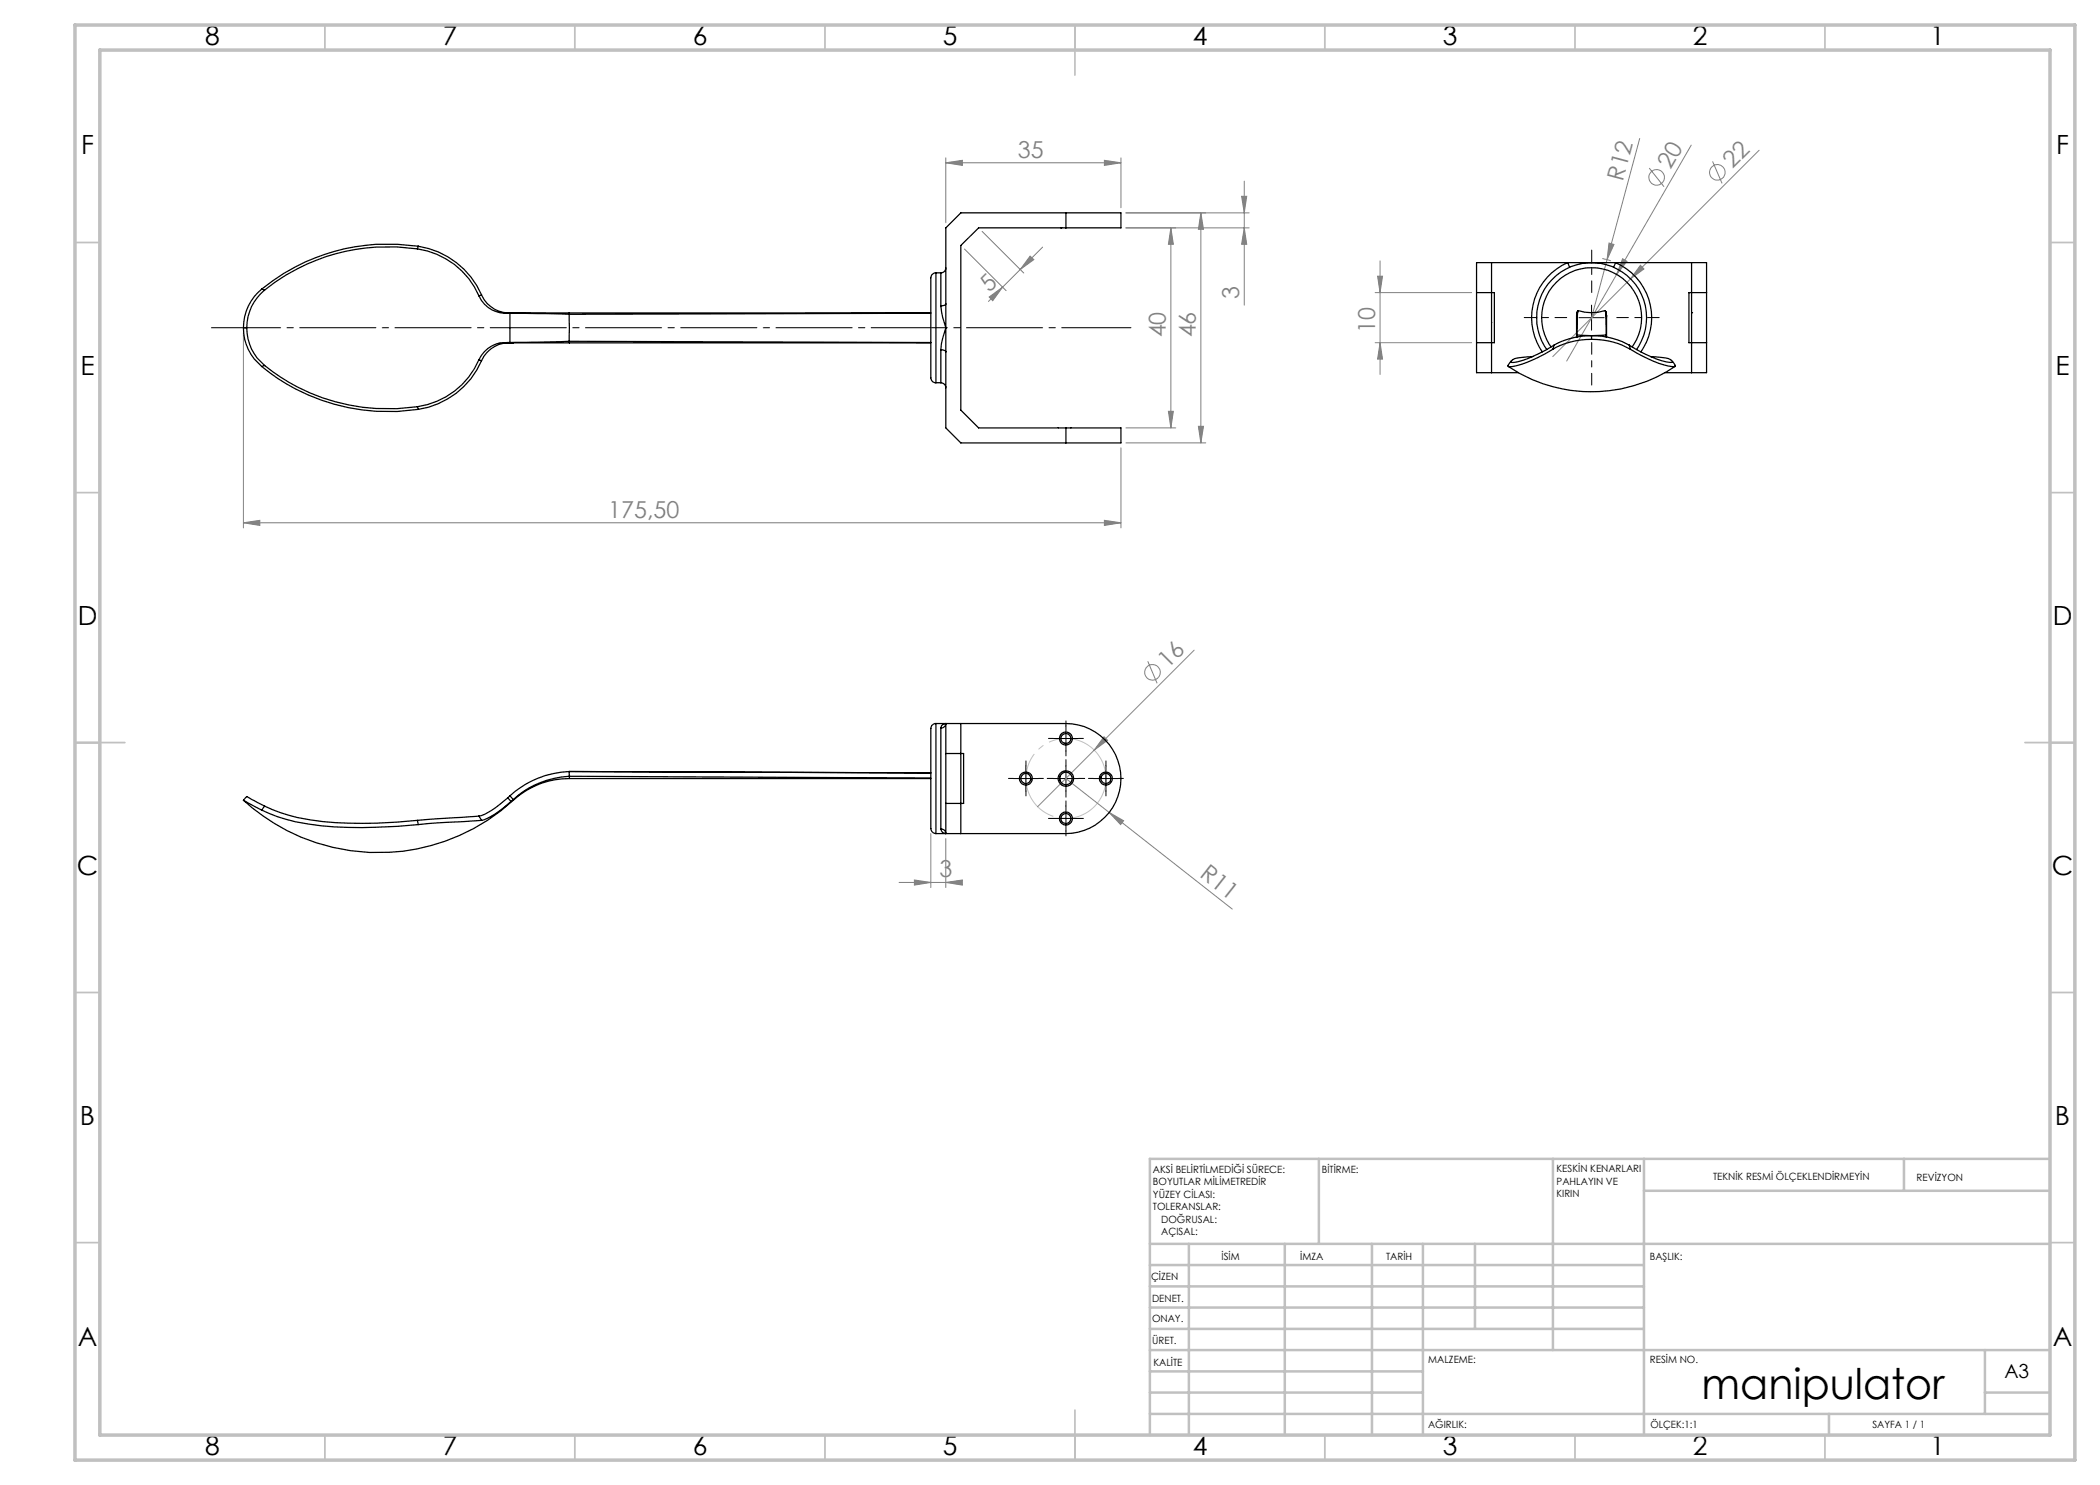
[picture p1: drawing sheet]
<svg xmlns="http://www.w3.org/2000/svg" width="420mm" height="297mm" viewBox="0 0 420 297" stroke-linecap="round" stroke-linejoin="round" font-family="sans-serif">
<g fill="none" stroke="#808080" stroke-width=".2">
<path d="M189.2 32.6l3.3-.5v1zM189.2 31.6v13M189.2 32.6h35M220.9 32.1l3.3 .5-3.3 .5zM224.2 31.6v10M248.3 39.3h1l-.5 3.3zM248.8 36.2v24.8M327.9 27.7l-6.5 24.2M329.8 33.6l3 3.8M338.2 29l-14.9 25.9M342.5 32.3l1.9 4.4M351.8 30.1l-41.2 41.2"/>
<path d="M192.9 49.8l8.3 8.3M196.4 46.3l8.4 8.3M197.8 59.4l2.7-2-2 2.7zM200.5 57.4l-2.8 2.9M206 51.2l.8 .7-2.8 2zM208.5 49.4l-8 8M225.2 45.6h24.6M225.2 42.6h24.6M234.2 45.6l.5 3.3h-1zM234.2 45.6v40M240.2 42.6l.5 3.3h-1zM240.2 42.6v46"/>
<path d="M248.8 45.6l.5 3.3h-1zM275 58.5h19.3M275.5 55.2h1l-.5 3.3zM276 52.2v22.7M320.5 51.7l1.7 .5M321.4 51.9l-3.1 11.6M321.8 48.6l1 .3-1.4 3zM323.3 54.9l-10 17.3M324.5 51.7l.9 .6-2.1 2.6zM328.1 53.1l.7 .7-2.7 2zM48.7 66.6v39M275 68.5h19.3"/>
<path d="M276 68.5l.5 3.3h-1zM224.2 89.6v16M225.2 88.6h16M225.2 85.6h10M233.7 82.3h1l-.5 3.3zM239.7 85.3h1l-.5 3.3zM48.7 104.6l3.3-.5v1zM48.7 104.6h175.5M220.9 104.1l3.3 .5-3.3 .5zM229.6 132.3l1.8 4.4M238.8 130l-31.3 31.4M213.2 155.7l8.6 6.8"/>
<path d="M220.8 147.4l.7 .7-2.7 1.9zM179.8 176.5h12M182.9 176l3.3 .5-3.3 .5zM186.2 166.7v10.8M189.2 176.5l3.3-.5v1zM189.2 167.7v9.8M221.8 162.5l2.9 1.6-.6 .8zM221.8 162.5l24.7 19.3"/>
<circle cx="331.3" cy="35.5" r="1.56"/>
<circle cx="343.5" cy="34.5" r="1.56"/>
<circle cx="230.5" cy="134.5" r="1.55"/>
</g>
<path d="M220.8 153.3a8 8 0 0 0-13.4-3.2 8 8 0 0 0 3.7 13.3 8 8 0 0 0 9.9-9.7l-.2-.4" fill="none" stroke="#c0c0c0" stroke-width=".2" stroke-dasharray="15.2 1.3 1.3 1.3" stroke-dashoffset="1.5" stroke-linecap="butt"/>
<path d="M226.2 65.5h-183.9" fill="none" stroke="#000" stroke-width=".2" stroke-dasharray="15.2 1.3 1.3 1.3" stroke-dashoffset="1.4"/>
<g fill="none" stroke="#000" stroke-width=".2" stroke-dasharray="15.2 1.3 1.3 1.3">
<path d="M202.7 155.7h-1M205.2 153.2v-1M205.2 158.2v1M207.7 155.7h1M210.7 155.7h-1.3M210.7 147.7h-1M213.2 153.2v-1.3M213.2 158.2v1.2M213.2 145.2v-1M213.2 150.2v1M215.7 155.7h1.2M215.7 147.7h1"/>
<path d="M218.7 155.7h-1M221.2 153.2v-1M221.2 158.2v1M223.7 155.7h1M210.7 163.7h-1M213.2 161.2v-1M213.2 166.2v1M215.7 163.7h1"/>
</g>
<path d="M318.3 58.5v-8.5M313.3 63.5h-8.5M318.3 68.5v8.5M323.3 63.5h8.5" fill="none" stroke="#000" stroke-width=".2" stroke-dasharray="15.2 1.3 1.3 1.3" stroke-dashoffset="12.9"/>
<path d="M315.8 63.5h5M318.3 61v5M202.7 155.7h5M205.2 153.2v5M210.7 155.7h5M210.7 147.7h5M213.2 145.2v5M213.2 153.2v5M218.7 155.7h5M221.2 153.2v5M210.7 163.7h5M213.2 161.2v5" fill="none" stroke="#000" stroke-width=".2"/>
<g fill="none" stroke="#c0c0c0" stroke-width=".35">
<path d="M65 5v5M115 5v5M165 5v5M215 5v10M265 5v5M315 5v5M365 5v5M15 48.5h5M410 48.5h5M15 98.5h5M410 98.5h5M15 148.5h10"/>
<path d="M405 148.5h10M15 198.5h5M410 198.5h5M15 248.5h5M410 248.5h5M65 287v5M115 287v5M165 287v5M215 282v10M265 287v5M315 287v5M365 287v5"/>
</g>
<g fill="none" stroke="#c0c0c0" stroke-width=".5">
<path d="M263.8 231.8v17M310.6 231.8v38.2M328.8 231.8v55.2M328.8 238.2h81.2M380.8 231.8v6.4M410 231.8h-180v55.2M230 248.8h180M230 257.3h98.8M230 253h98.8M237.8 248.8v38.2M257 248.8v38.2M274.4 248.8v38.2"/>
<path d="M284.6 248.8v38.2M295 248.8v17M230 265.8h98.8M230 261.5h98.8M230 278.5h54.6M230 274.3h54.6M230 270h180M397 278.5h13M397 270v12.8M230 282.8h180M365.8 282.8v4.2"/>
</g>
<path d="M15 5h400v287h-400zM20 10h390v277h-390z" fill="none" stroke="#c0c0c0" stroke-width=".7"/>
<g fill="#808080">
<path d="M220.8 147.4l.7 .7-2.7 1.9z"/>
<path d="M328.1 53.1l.7 .7-2.7 2z"/>
<path d="M324.5 51.7l.9 .6-2.1 2.6z"/>
<path d="M321.8 48.6l1 .3-1.4 3z"/>
<path d="M221.8 162.5l2.9 1.6-.6 .8z"/>
<path d="M220.9 104.1l3.3 .5-3.3 .5zM48.7 104.6l3.3-.5v1z"/>
<path d="M189.2 32.6l3.3-.5v1zM220.9 32.1l3.3 .5-3.3 .5zM182.9 176l3.3 .5-3.3 .5zM189.2 176.5l3.3-.5v1z"/>
<path d="M206 51.2l.8 .7-2.8 2zM197.8 59.4l2.7-2-2 2.7z"/>
<path d="M248.8 45.6l.5 3.3h-1zM248.3 39.3h1l-.5 3.3z"/>
<path d="M240.2 42.6l.5 3.3h-1zM239.7 85.3h1l-.5 3.3zM234.2 45.6l.5 3.3h-1zM233.7 82.3h1l-.5 3.3zM275.5 55.2h1l-.5 3.3zM276 68.5l.5 3.3h-1z"/>
</g>
<g fill="none" stroke="#000" stroke-width=".25">
<path d="M52.4 57.8l.5 .2M52.4 57.8a9.9 9.9 0 0 0-3.7 7.8M52.9 58a9.5 9.5 0 0 0-3.5 7.6M83.5 49.8a39.4 39.4 0 0 0-30.6 8.2M83.5 49.8a15.8 15.8 0 0 1 12.3 9.4M83.6 49.2l-.1 .6M83.6 49.2a40.1 40.1 0 0 0-31.2 8.6M83.6 49.2a16.6 16.6 0 0 1 12.7 9.8M95.8 59.2a5.8 5.8 0 0 0 5.8 3.4M96.3 59l-.5 .2M96.3 59a6 6 0 0 0 5.9 3.6M187.2 54.6a1.14 1.14 0 0 0-1 1.5v18.5a1.56 1.56 0 0 0 .8 1.9h.2"/>
<path d="M187.2 54.6v21.9M187.2 54.6h1M188.2 54.6v6.6M189.2 53.5a.97 .97 0 0 1-1 1.1M212.2 45.6h.1M213.2 42.6h11v3h-11M213.2 42.6v3M213.2 42.6h-21l-3 3v40l3 3h21M213.2 45.6h-17.5l-3.5 3.5v32.9l3.5 3.6h17.5M295.3 58.5h3.6v10h-3.6M298.3 52.5v22M313.9 53.4l-.4-.9a12 12 0 0 0-5 17.9"/>
<path d="M322.7 53.4l.4-.9a12 12 0 0 1 5.1 17.9M338.3 52.5v22M341.3 58.5h-3.5v10h3.5M48.7 65.6h.7M48.7 65.6a9.9 9.9 0 0 0 3.7 7.7M49.4 65.6a9.8 9.8 0 0 0 3.5 7.5M52.4 73.3a39.9 39.9 0 0 0 31.2 8.6M52.9 73.1a39.2 39.2 0 0 0 30.6 8.2M52.9 73.1l-.5 .2M95.8 72a15.8 15.8 0 0 1-12.3 9.3M95.8 72l.5 .1M96.3 72.1a16.4 16.4 0 0 1-12.7 9.8"/>
<path d="M101.6 68.5a5.9 5.9 0 0 0-5.8 3.5M101.6 68.5l.6 .1M101.6 62.6h.4M101.6 68.5h.4M102 62.6v5.9M102 62.6l11.8 .3M102 68.5l.7 .1M102.2 68.6a6 6 0 0 0-5.9 3.5M102.2 68.6h.5M102.2 62.6h.5M102.2 62.6h-.6M102.7 68.6h11.2"/>
<path d="M102.7 62.6h-.7M102.7 62.6h11.2M113.8 62.9v5.4M113.8 68.3l-11.8 .2M113.8 68.3l.1 .3M113.8 68.3l72.4 .2M113.9 68.6h72.3M113.9 62.6l-.1 .3M113.9 62.6h72.3M186.2 62.6l-72.4 .3M187.2 76.5h1M188.2 76.5a1.02 1.02 0 0 1 1 1.1"/>
<path d="M188.2 70a.97 .97 0 0 1 1 .4M188.2 61.2a16.1 16.1 0 0 0 1 4.4 12.7 12.7 0 0 0-1 4.4M188.2 70v6.5M189.2 60.8a.89 .89 0 0 1-1 .4M298.3 64.5h.1M301.6 73.3a29.9 29.9 0 0 0 33.4 0M303.7 74.5h-8.4v-22h46v22h-8.3M309.4 69.9a11 11 0 0 1 8.9-17.4 11 11 0 0 1 9 17.4M310.2 69.4a10 10 0 0 1 8.1-15.9 10 10 0 0 1 8.1 15.9M310.6 69.8a21.6 21.6 0 0 1-8.5 3.5h-.5v-.2l.6-.8M310.8 69l-.2 .8M310.8 69a20.7 20.7 0 0 1-8.2 3.5h-.4v-.2a2.87 2.87 0 0 1 2.3-.8l2-.2"/>
<path d="M315.4 67l2.9 .1M315.4 67l-.1 .4M315.4 67v.4M315.6 62.4a5.4 5.4 0 0 0-.3 2.9v2.1M315.6 62.1l-.1 1.4-.1 3.5M315.6 62.1a8.8 8.8 0 0 0 5.4 0M315.6 62.1l-.2 .3-.1 .6M318.3 67.1v.8M318.3 67.1a15.4 15.4 0 0 1 7.6 1.9M318.3 67.9l3.4 .3a13.7 13.7 0 0 1 4.4 1.6M318.3 67.9a15.2 15.2 0 0 0-7.7 1.9M318.3 67.1a15.3 15.3 0 0 0-7.5 1.9"/>
<path d="M321 62.1l.2 .9v4M321 62.1l.2 .3 .1 .6M321.1 62.4l.2 .7M321.2 67l-2.9 .1M321.2 67v.4M321.3 63.1v4.3l-.1-.4M321.3 63.1v.3M325.9 69l.2 .8M325.9 69a21.9 21.9 0 0 0 8.3 3.5h.3v-.2a2.89 2.89 0 0 0-2.4-.8l-2-.2M326.1 69.8a22 22 0 0 0 8.7 3.5h.2l.1-.2-.6-.8M338.3 62.5h.1M83.5 81.3l.1 .6"/>
<path d="M211.7 85.5v.1M213.2 85.6h11v3h-11M213.2 85.6v3M214.2 85.5v.1M101.6 159.6l-3.2 2.4a6.7 6.7 0 0 1-2.6 1.2M101.6 159.6l.6 .7M102 159.2l-.4 .4M102 159.2l.7 .7M102.7 159.9l-.5 .4M102.7 159.9v.2M113.8 154.3a18.8 18.8 0 0 0-11.8 4.9M113.8 154.3l.1 1"/>
<path d="M113.8 154.3l72.4 .3M113.9 155.7a16.6 16.6 0 0 0-11.2 4.4M113.9 155.3a17.9 17.9 0 0 0-11.2 4.6M113.9 155.3v.4M113.9 155.7h72.3M113.9 155.3l72.3 .3M187.2 144.7a1.14 1.14 0 0 0-1 1.6v18.4a1.56 1.56 0 0 0 .8 2h.2M187.2 144.7h26a11 11 0 0 1 11 11 11 11 0 0 1-11 11h-26M187.2 144.7v22M188.2 145.6v20.2M189.2 144.7a.97 .97 0 0 1-1 .9M189.2 144.7l-.7 .2-.3 .7"/>
<path d="M189.2 144.7v22M189.2 150.7h3.5v10h-3.5M192.2 144.7v22M206.2 155.7l-.1 .3M211.9 155.7l.1 .5M212 155.3l-.1 .4M212.9 148.7h.3M220.2 155.4v.3M48.7 160.1a40 40 0 0 0 54 0M48.7 160.1l3.7 1.9M48.7 160.1l.7-.8 3.5 1.9M52.4 162a36.5 36.5 0 0 0 14.5 3.4 106.4 106.4 0 0 0 16.7-.5"/>
<path d="M52.9 161.2a38.2 38.2 0 0 0 16.9 3.4 100 100 0 0 0 13.7-.5M52.9 161.2l-.5 .8M83.5 164.1l.1 .8M95.8 163.2l-12.3 .9M95.8 163.2l.5 .9M96.3 164.1l-12.7 .8M102.2 160.3l-3.2 2.5-1.6 .9-1.1 .4M188.2 165.8a.91 .91 0 0 1 1 .9M188.2 165.8l.3 .7 .7 .2"/>
<circle cx="205.2" cy="155.7" r="1"/>
<circle cx="205.2" cy="155.7" r="1.31"/>
<circle cx="213.2" cy="155.7" r="1.25"/>
<circle cx="213.2" cy="147.7" r="1.3"/>
<circle cx="213.2" cy="147.7" r="1"/>
<circle cx="213.2" cy="155.7" r="1.55"/>
<circle cx="221.2" cy="155.7" r="1.01"/>
<circle cx="221.2" cy="155.7" r="1.31"/>
<circle cx="213.2" cy="163.7" r="1.01"/>
<circle cx="213.2" cy="163.7" r="1.3"/>
</g>
<text font-size="8.5" x="340.3" y="279.7">manipulator</text>
<g font-size="5.3">
<text x="41" y="9">8</text>
<text x="88.5" y="9">7</text>
<text x="138.5" y="9">6</text>
<text x="188.5" y="9">5</text>
<text x="238.5" y="9">4</text>
<text x="288.5" y="9">3</text>
<text x="338.5" y="9">2</text>
<text x="386" y="9">1</text>
<text x="16.2" y="30.8">F</text>
<text x="411.2" y="30.8">F</text>
<text x="16.1" y="75">E</text>
<text x="411.1" y="75">E</text>
<text x="15.5" y="125">D</text>
<text x="410.5" y="125">D</text>
<text x="15.4" y="175">C</text>
<text x="410.4" y="175">C</text>
<text x="16" y="225">B</text>
<text x="411" y="225">B</text>
<text x="15.5" y="269.3">A</text>
<text x="410.5" y="269.3">A</text>
<text x="41" y="291">8</text>
<text x="88.5" y="291">7</text>
<text x="138.5" y="291">6</text>
<text x="188.5" y="291">5</text>
<text x="238.5" y="291">4</text>
<text x="288.5" y="291">3</text>
<text x="338.5" y="291">2</text>
<text x="386" y="291">1</text>
</g>
<g font-size="4.7" fill="#808080">
<text x="203.6" y="31.5">35</text>
<text x="334.1" y="34.1" transform="rotate(-60 334.1 34.1)">20</text>
<text x="346.5" y="33.8" transform="rotate(-45 346.5 33.8)">22</text>
<text x="324.6" y="36.4" transform="rotate(-75 324.6 36.4)">R12</text>
<text x="197.9" y="58.6" transform="rotate(-45 197.9 58.6)">5</text>
<text x="247.8" y="59.7" transform="rotate(-90 247.8 59.7)">3</text>
<text x="233.2" y="67.5" transform="rotate(-90 233.2 67.5)">40</text>
<text x="239.2" y="67.5" transform="rotate(-90 239.2 67.5)">46</text>
<text x="275" y="66.7" transform="rotate(-90 275 66.7)">10</text>
<text x="121.7" y="103.5">175,50</text>
<text x="233.5" y="133.8" transform="rotate(-45 233.5 133.8)">16</text>
<text x="187.9" y="175.5">3</text>
<text x="239.8" y="175.3" transform="rotate(38 239.8 175.3)">R11</text>
</g>
<text font-size="3.9" x="400.9" y="275.5">A3</text>
<g font-size="2">
<text x="230.6" y="234.6">AKSİ BELİRTİLMEDİĞİ SÜRECE:</text>
<text x="230.6" y="237.1">BOYUTLAR MİLİMETREDİR</text>
<text x="230.6" y="239.6">YÜZEY CİLASI:</text>
<text x="264.4" y="234.6">BİTİRME:</text>
<text x="311.3" y="234.5">KESKİN KENARLARI</text>
<text x="311.3" y="237">PAHLAYIN VE</text>
<text x="311.3" y="239.5">KIRIN</text>
<text x="342.6" y="236">TEKNİK RESMİ ÖLÇEKLENDİRMEYİN</text>
<text x="383.3" y="236.2">REVİZYON</text>
<text x="230.6" y="242.1">TOLERANSLAR:</text>
<text x="232.2" y="244.6">DOĞRUSAL:</text>
<text x="232.2" y="247.1">AÇISAL:</text>
<text x="244.3" y="252">İSİM</text>
<text x="260" y="251.9">İMZA</text>
<text x="277.2" y="251.9">TARİH</text>
<text x="330" y="251.9">BAŞLIK:</text>
<text x="230.2" y="256.1">ÇİZEN</text>
<text x="230.4" y="260.3">DENET.</text>
<text x="230.4" y="264.4">ONAY.</text>
<text x="230.5" y="268.8">ÜRET.</text>
<text x="230.7" y="273.1">KALİTE</text>
<text x="285.7" y="272.5">MALZEME:</text>
<text x="330" y="272.5">RESİM NO.</text>
<text x="285.6" y="285.5">AĞIRLIK:</text>
<text x="330.1" y="285.6">ÖLÇEK:1:1</text>
<text x="374.5" y="285.6">SAYFA 1 / 1</text>
</g>
</svg>
